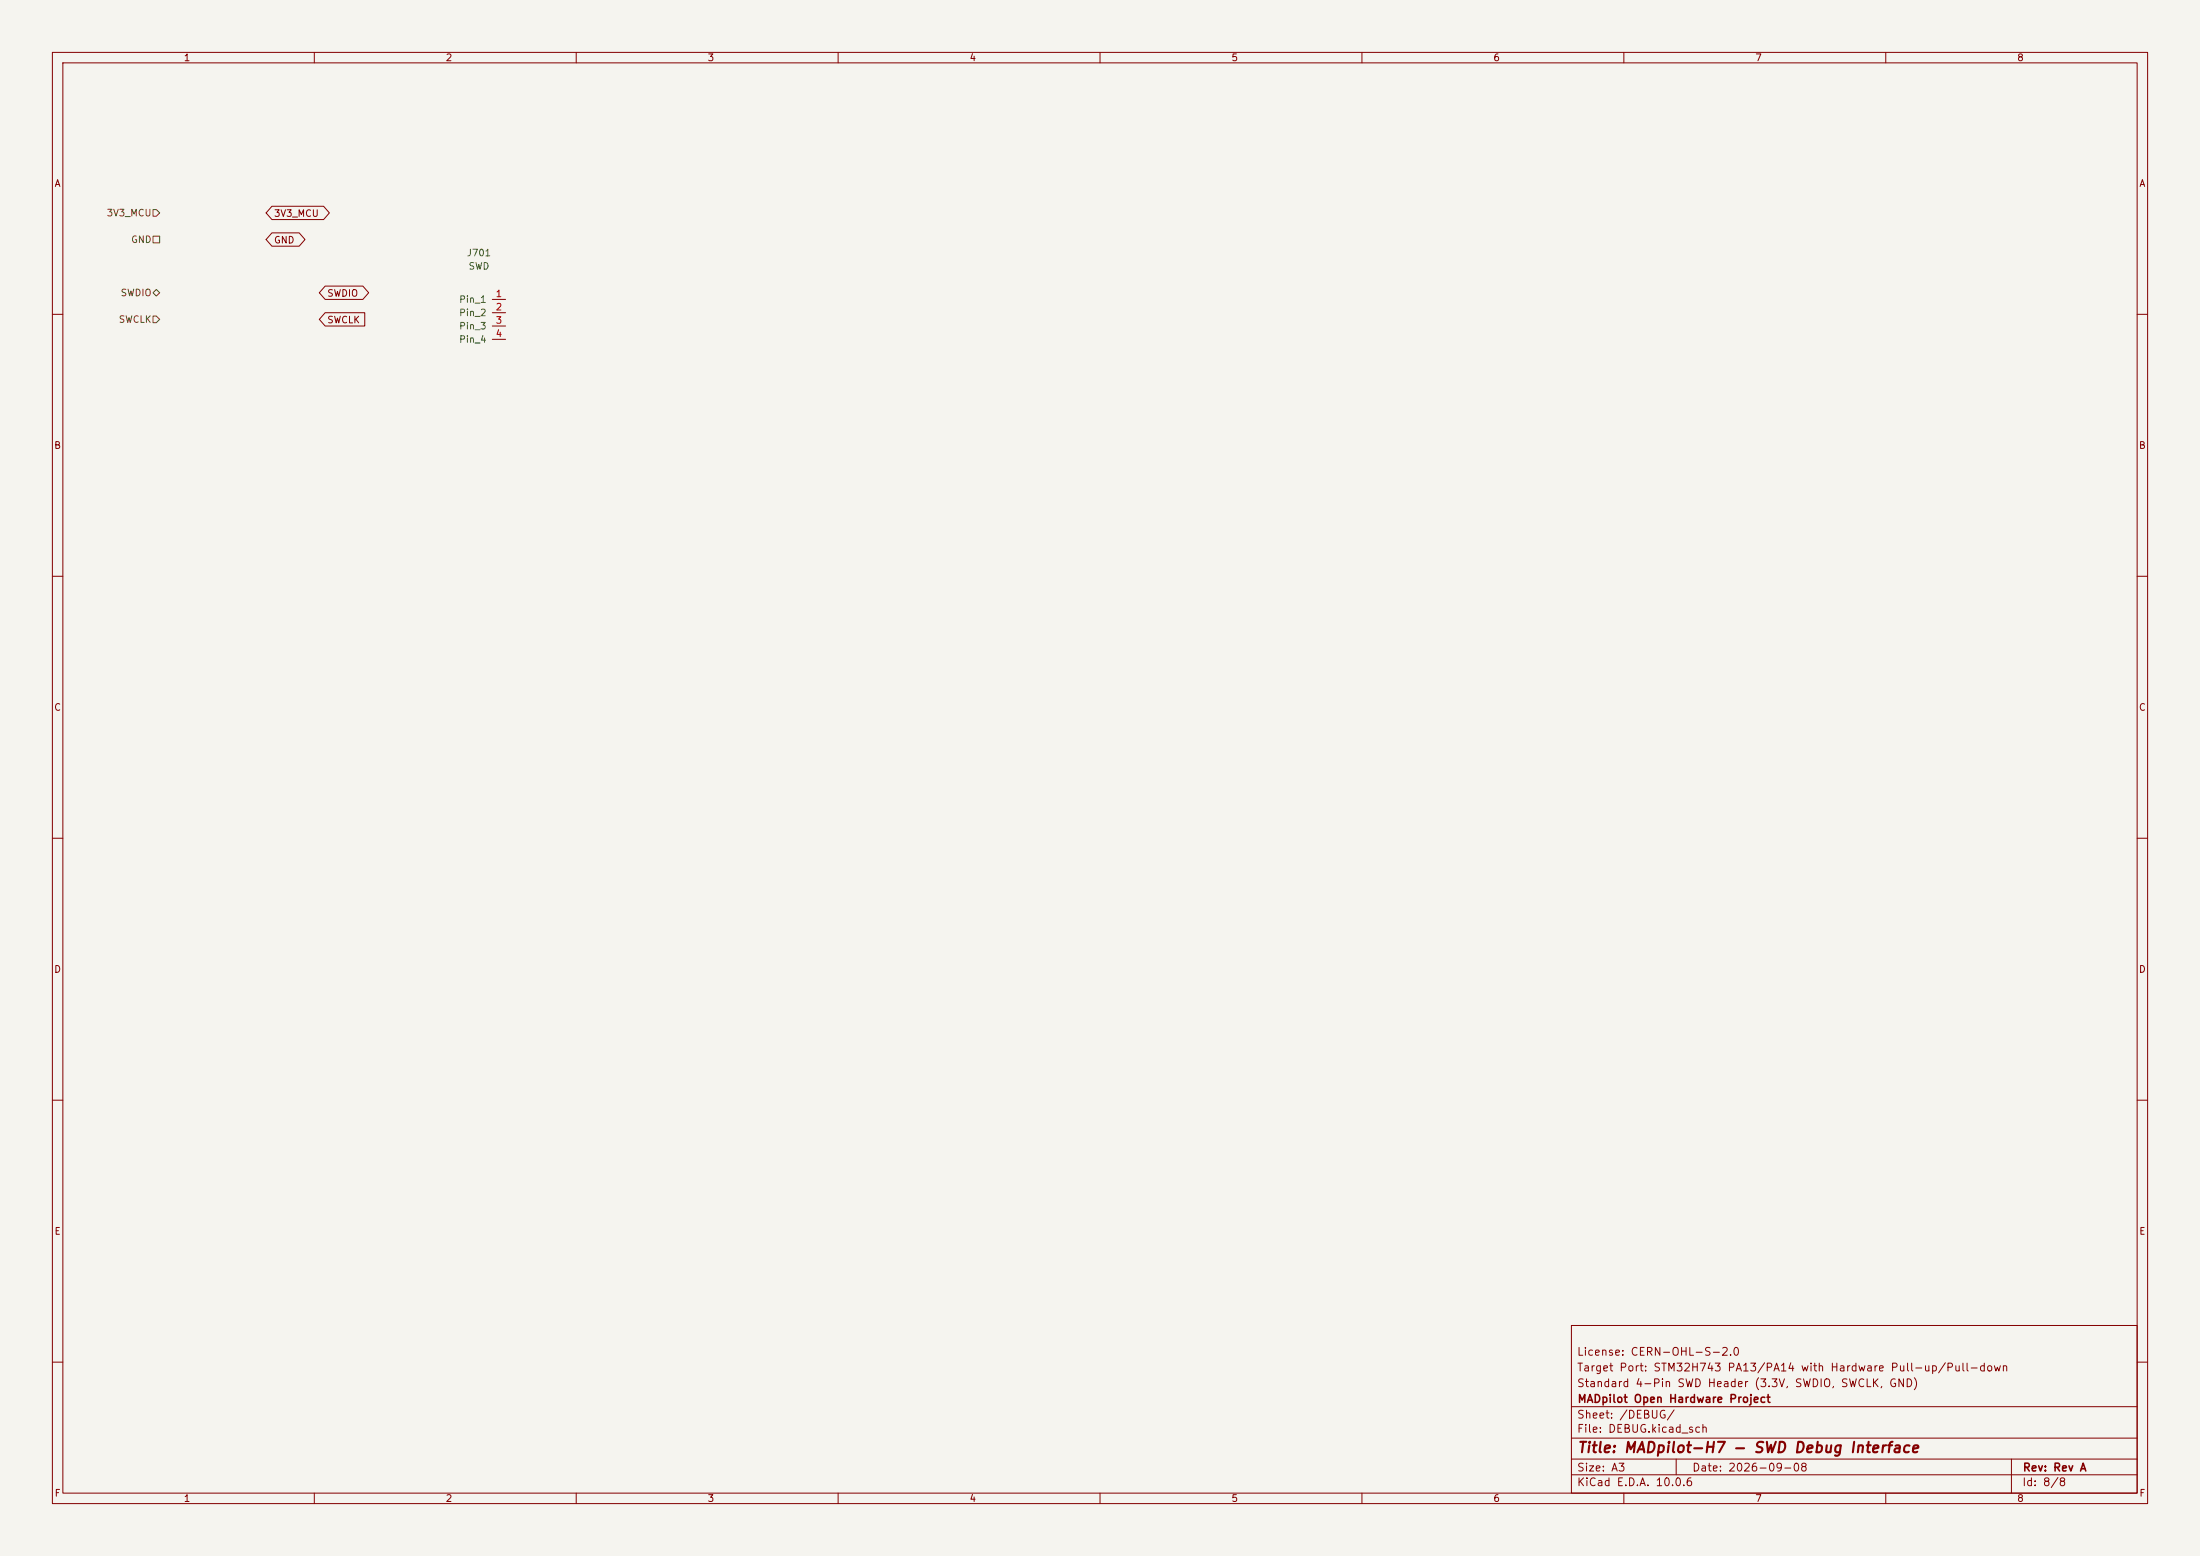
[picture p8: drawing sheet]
<svg xmlns="http://www.w3.org/2000/svg" width="420mm" height="297mm" viewBox="0 0 420 297" stroke-linecap="round" stroke-linejoin="round" font-family="sans-serif">
<path d="M0 0h420v297h-420z" fill="#f5f4ef" stroke="#f5f4ef" stroke-width=".19"/>
<g fill="none" stroke="#840000" stroke-width=".19">
<path d="M10 10h400v277h-400zM12 12h396v273h-396zM60 10v2M110 10v2M160 10v2M210 10v2M260 10v2M310 10v2M360 10v2M51.9 39.4h9.9l1.1 1.2-1.1 1.3h-9.9l-1.1-1.3zM51.9 44.4h5.2l1.1 1.3-1.1 1.3h-5.2l-1.1-1.3zM62.1 54.6h7.2l1.1 1.3-1.1 1.3h-7.2l-1.1-1.3z"/>
<path d="M62.1 59.7h7.5v2.5h-7.5l-1.1-1.2zM94 57.2h2.5M94 59.7h2.5M10 60h2M94 62.2h2.5M94 64.8h2.5M408 60h2M10 110h2M408 110h2M10 160h2M408 160h2M10 210h2"/>
<path d="M408 210h2M300 253h108v32h-108zM10 260h2M300 278.5h108M300 274.5h108M300 268.5h108M320 278.5v3M384 278.5v6.5M408 260h2M60 285v2M110 285v2M160 285v2"/>
<path d="M210 285v2M260 285v2M300 281.5h108M310 285v2M360 285v2"/>
</g>
<path d="M29.2 40h.6l.7 .6-.7 .7h-.6zM29.2 45.1h1.3v1.3h-1.3zM29.2 55.9l.6-.7 .7 .7-.7 .6zM29.2 60.3h.6l.7 .7-.7 .6h-.6z" fill="none" stroke="#725600" stroke-width=".19"/>
<text font-size="2" fill="#840000" x="301" y="277.8">Title: MADpilot-H7 - SWD Debug Interface</text>
<g font-size="1.5" fill="#840000">
<text x="300.9" y="262.1">Target Port: STM32H743 PA13/PA14 with Hardware Pull-up/Pull-down</text>
<text x="300.9" y="259.1">License: CERN-OHL-S-2.0</text>
<text x="300.9" y="265.1">Standard 4-Pin SWD Header (3.3V, SWDIO, SWCLK, GND)</text>
<text x="301" y="268.1">MADpilot Open Hardware Project</text>
<text x="300.9" y="273.8">File: DEBUG.kicad_sch</text>
<text x="300.9" y="271.1">Sheet: /DEBUG/</text>
<text x="300.9" y="281.2">Size: A3</text>
<text x="322.9" y="281.2">Date: 2026-09-08</text>
<text x="386" y="281.2">Rev: Rev A</text>
<text x="300.9" y="284">KiCad E.D.A. 10.0.6</text>
<text x="385.9" y="284">Id: 8/8</text>
</g>
<g font-size="1.3" fill="#840000">
<text x="35" y="12">1</text>
<text x="85" y="12">2</text>
<text x="135" y="12">3</text>
<text x="185" y="12">4</text>
<text x="235" y="12">5</text>
<text x="285" y="12">6</text>
<text x="335" y="12">7</text>
<text x="385" y="12">8</text>
<text x="10.3" y="36">A</text>
<text x="408.3" y="36">A</text>
<text x="52.2" y="41.7">3V3_MCU</text>
<text x="52.2" y="46.8">GND</text>
<text x="62.4" y="56.9">SWDIO</text>
<text x="62.4" y="62">SWCLK</text>
<text x="10.2" y="86">B</text>
<text x="408.2" y="86">B</text>
<text x="10.2" y="136">C</text>
<text x="408.2" y="136">C</text>
<text x="10.2" y="186">D</text>
<text x="408.2" y="186">D</text>
<text x="10.3" y="236">E</text>
<text x="408.3" y="236">E</text>
<text x="10.3" y="286">F</text>
<text x="35" y="287">1</text>
<text x="85" y="287">2</text>
<text x="135" y="287">3</text>
<text x="185" y="287">4</text>
<text x="235" y="287">5</text>
<text x="285" y="287">6</text>
<text x="335" y="287">7</text>
<text x="385" y="287">8</text>
<text x="408.3" y="286">F</text>
</g>
<g font-size="1.3" fill="#725600">
<text x="20.3" y="41.6">3V3_MCU</text>
<text x="24.9" y="46.7">GND</text>
<text x="22.9" y="56.8">SWDIO</text>
<text x="22.6" y="61.9">SWCLK</text>
</g>
<g font-size="1.3" fill="#006464">
<text x="89" y="49.2">J701</text>
<text x="89.3" y="51.8">SWD</text>
<text x="87.5" y="58.1">Pin_1</text>
<text x="87.5" y="60.7">Pin_2</text>
<text x="87.5" y="63.2">Pin_3</text>
<text x="87.5" y="65.7">Pin_4</text>
</g>
<g font-size="1.3" fill="#a90000">
<text x="94.5" y="57">1</text>
<text x="94.5" y="59.6">2</text>
<text x="94.5" y="62.1">3</text>
<text x="94.5" y="64.6">4</text>
</g>
</svg>
